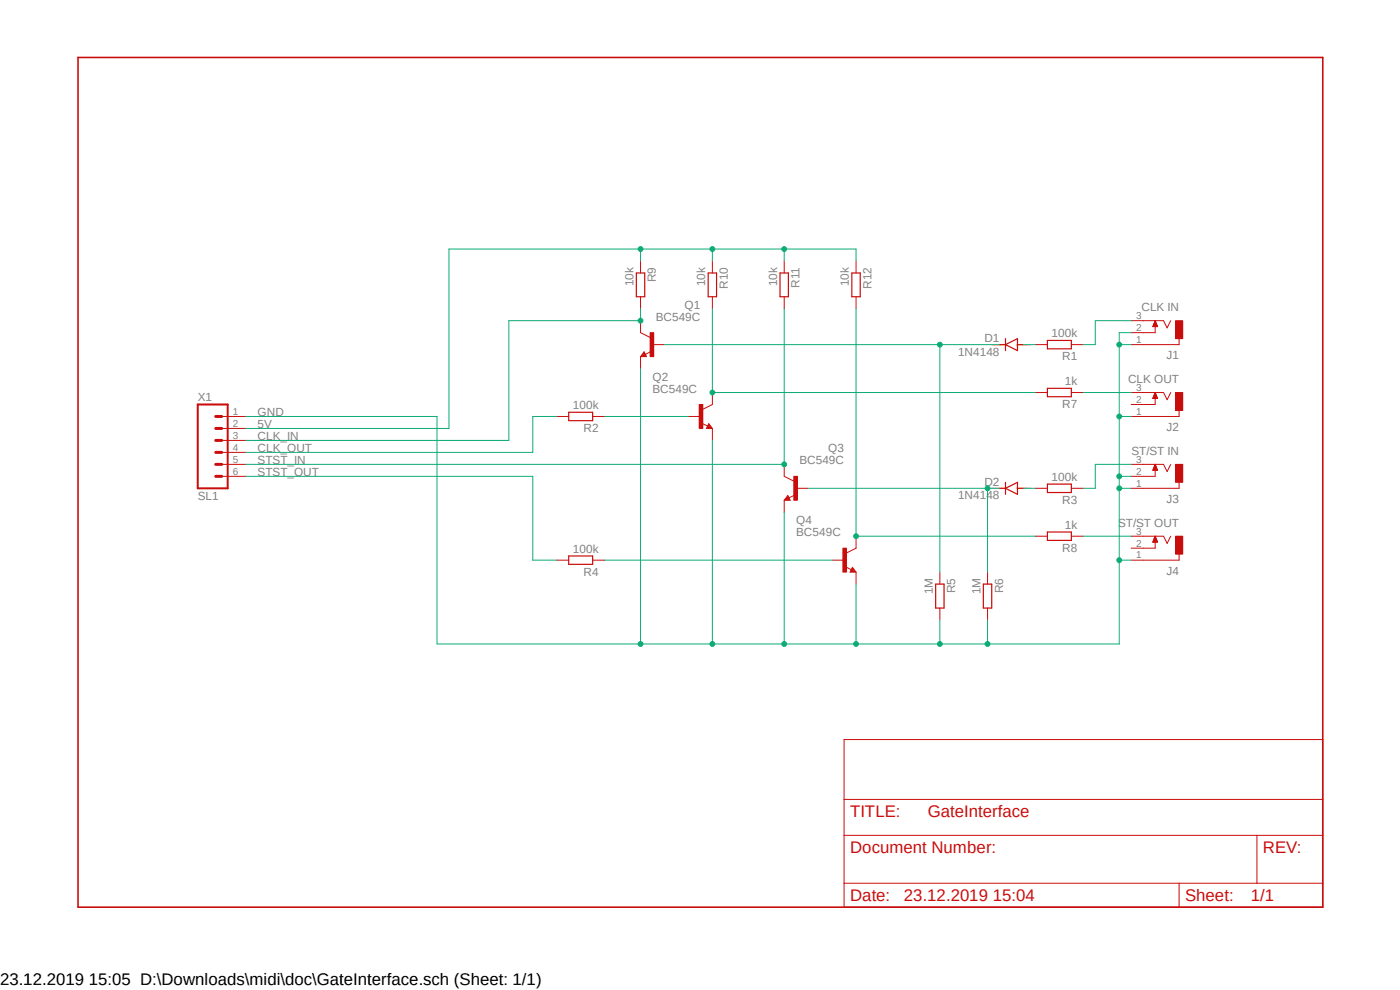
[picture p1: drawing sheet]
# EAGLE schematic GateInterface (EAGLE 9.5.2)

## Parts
D1  1N4148  1N4148DO35-10  [DO35-10]
D2  1N4148  1N4148DO35-10  [DO35-10]
J1  CLK IN  DCJ0202  [DCJ0202]
J2  CLK OUT  DCJ0202  [DCJ0202]
J3  ST/ST IN  DCJ0202  [DCJ0202]
J4  ST/ST OUT  DCJ0202  [DCJ0202]
Q1  BC549C  [TO92-EBC]
Q2  BC549C  [TO92-EBC]
Q3  BC549C  [TO92-EBC]
Q4  BC549C  [TO92-EBC]
R1  100k  R-EU_0207/10  [0207/10]
R2  100k  R-EU_0207/10  [0207/10]
R3  100k  R-EU_0207/10  [0207/10]
R4  100k  R-EU_0207/10  [0207/10]
R5  1M  R-EU_0207/10  [0207/10]
R6  1M  R-EU_0207/10  [0207/10]
R7  1k  R-EU_0207/10  [0207/10]
R8  1k  R-EU_0207/10  [0207/10]
R9  10k  R-EU_0207/10  [0207/10]
R10  10k  R-EU_0207/10  [0207/10]
R11  10k  R-EU_0207/10  [0207/10]
R12  10k  R-EU_0207/10  [0207/10]
SL1  X1  M06  [06P]

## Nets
5V: R9.1 R10.1 R11.1 R12.1 SL1.2
CLK_IN: Q1.C R9.2 SL1.3
CLK_OUT: R2.2 SL1.4
GND: J1.1 J1.2 J2.1 J3.1 J3.2 J4.1 Q1.E Q2.E Q3.E Q4.E R5.2 R6.2 SL1.1
N$1: J1.3 R1.1
N$2: J4.3 R8.1
N$3: J3.3 R3.1
N$5: D1.A R1.2
N$6: D1.C Q1.B R5.1
N$7: D2.C Q3.B R6.1
N$8: D2.A R3.2
N$11: Q2.B R2.1
N$12: Q4.B R4.1
N$14: Q2.C R7.2 R10.2
N$16: Q4.C R8.2 R12.2
N$17: J2.3 R7.1
STST_IN: Q3.C R11.2 SL1.5
STST_OUT: R4.2 SL1.6
Unconnected: J2.2 J4.2
